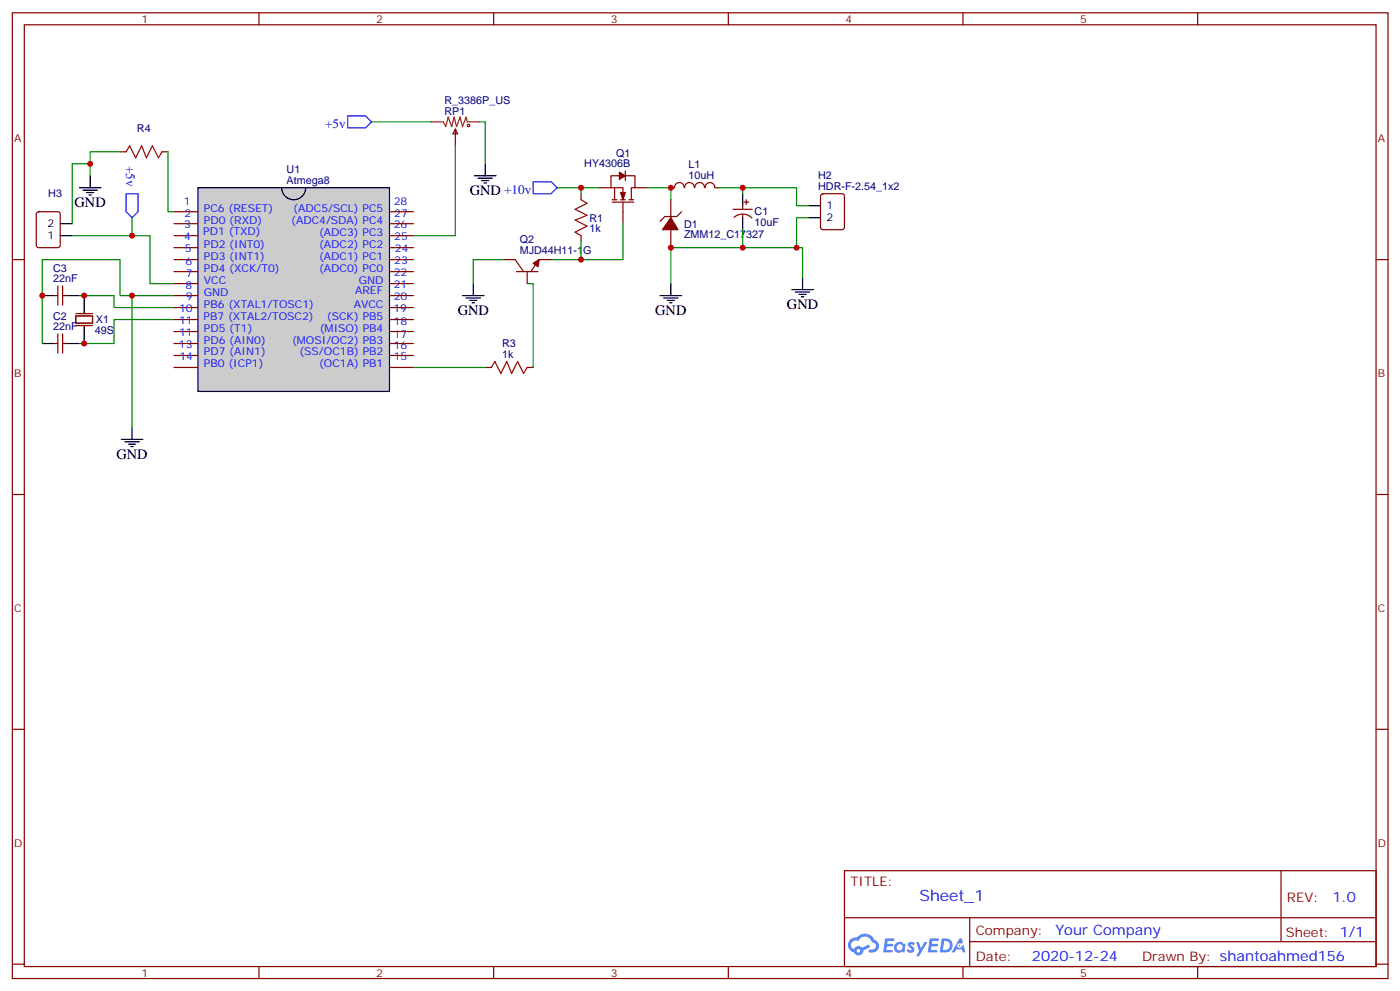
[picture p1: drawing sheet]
<svg xmlns="http://www.w3.org/2000/svg" width="413mm" height="292mm" viewBox="0 0 413 292" stroke-linecap="round" stroke-linejoin="round" font-family="sans-serif">
<g fill="none" stroke="#870000" stroke-width=".35">
<path d="M3.6 3.8h405.4v284.3h-405.4zM7.2 7.3h398.2v277.3h-398.2zM76.3 3.8v3.5M145.5 3.8v3.5M214.6 3.8v3.5M283.7 3.8v3.5M352.9 3.8v3.5M3.6 76.4h3.6M405.4 76.4h3.6M3.6 145.6h3.6M405.4 145.6h3.6M3.6 214.7h3.6"/>
<path d="M405.4 214.7h3.6M248.8 256.4h156.6v28.2h-156.6zM377.4 256.4v20.9M248.8 270.2h156.5M285.7 277.3h119.6M285.7 270.2v14.1M3.6 283.9h3.6M76.3 284.6v3.5M145.5 284.6v3.5M214.6 284.6v3.5M283.7 284.6v3.5M352.9 284.6v3.5"/>
<path d="M405.4 283.9h3.6"/>
</g>
<g fill="#5487ff">
<path d="M267.8 277.5a1.22 1.22 0 0 1 1.7 .3l-.4 .6a.47 .47 0 0 0-.3-.4 .47 .47 0 0 0-.5 .2l.2 .2a1.14 1.14 0 0 1 .7 1.7 1.14 1.14 0 0 1-1.9 0l-.2-.2 .5-.5 .7 .4a.29 .29 0 0 0 .4-.2 .29 .29 0 0 0-.3-.4 1.04 1.04 0 0 1-.6-1.7z"/>
<path d="M260.8 276.3h2.4l.3 .2-.1 .5h-1.9l-.1 .9h1.5l.4 .4-.4 .3h-1.6l-.2 1.1 1.8 .1 .1 .3-.1 .3h-2.7z"/>
<path d="M274 276.3h2.3l.3 .2-.1 .5h-1.8l-.1 .9h1.5l.3 .4-.4 .3h-1.6l-.1 1.1 1.7 .1 .2 .3-.2 .3h-2.6z"/>
<path d="M282.7 276.3h.7l.3 1.2-.6 .4a.69 .69 0 0 0-1 .2 .69 .69 0 0 0 .5 1 .69 .69 0 0 0 .8-.6l.5-.3 .6 2.2h-.8l-.2-.8h-1.8l-.5 .8h-.8z"/>
<path d="M269.9 277.4h.8l.6 1.8 1.1-1.8h.9l-2.6 4.2h-.8l.9-1.6z"/>
<path d="M277.5 276.3l-.6 4.1h1.3a2.11 2.11 0 0 0 2.5-2.1 2.11 2.11 0 0 0-2.5-2zM278.2 277a1.39 1.39 0 0 1 1.7 1.4 1.39 1.39 0 0 1-1.8 1.3h-.3z"/>
<path d="M263.8 277.9a1.54 1.54 0 0 0-.1 2.2 1.54 1.54 0 0 0 2.2 .1l.6 .2 .3-2.3-.2-.2h-.4a1.49 1.49 0 0 0-2.4 0zM264.1 278.9a.94 .94 0 0 1 1.8 0 .94 .94 0 0 1-1.8 0z"/>
<path d="M250.5 276.7a2.18 2.18 0 0 0 1.1 3.7 1.44 1.44 0 0 0 1.6 .9 1.44 1.44 0 0 0 1.2-1.5l2-1-.5-.7-1.9 .9a1.47 1.47 0 0 0-2.4 .5 1.39 1.39 0 0 1-.7-2 1.39 1.39 0 0 1 2-.4 2.12 2.12 0 0 1 2.2-1.3 2.12 2.12 0 0 1 1.9 1.7 1.14 1.14 0 0 1 1.1 1.4 1.14 1.14 0 0 1-1.7 .7 .43 .43 0 0 0-.5 .4 .43 .43 0 0 0 .4 .5 1.98 1.98 0 0 0 2.5-1.3 1.98 1.98 0 0 0-1.2-2.5 3.1 3.1 0 0 0-5.3-.7l-.9 .1zM252.4 280a.55 .55 0 0 1 1.1 0 .55 .55 0 0 1-1.1 0z"/>
<circle cx="282.7" cy="278.4" r=".26"/>
</g>
<g fill="none" stroke="#870000" stroke-width=".35">
<path d="M35.4 44.7h1.7M47.7 44.7h1.8M171.2 57v1.8M176.5 55.3h3.5M180.4 59.5h6.3M180.4 58.8h1.4M181.1 55.3v3.5M182.5 51.8h-2.5v3.5h3.6v3.5M182.8 58.8h1.5M183.6 59.5v6.4M184.3 51.8h2.8v3.5h-1.1v3.5M184.3 50.3v2.9"/>
<path d="M185.3 58.8h1.4M187.1 55.3h3.5M197.7 58.8v5.3M201.6 55.3a1.41 1.41 0 0 0-1.4-1.6 1.41 1.41 0 0 0-1.4 1.6h-1.1M201.8 55.3a1.41 1.41 0 0 1 1.4-1.6 1.41 1.41 0 0 1 1.4 1.6M204.7 55.3a1.41 1.41 0 0 1 1.4-1.6 1.41 1.41 0 0 1 1.4 1.6M207.8 55.3a1.41 1.41 0 0 1 1.4-1.5 1.41 1.41 0 0 1 1.4 1.5M210.7 55.3h1.1M219.2 59.5h1.4M219.9 58.8v1.4M242 57.3l.5-.3h5.6l.7 .5v9.4l-.4 .7h-5.9l-.7-.4v-9.5zM10.9 62.5l.5-.2h5.6l.7 .5v9.4l-.4 .7h-5.9l-.7-.4v-9.5z"/>
<path d="M148.3 76.4h3.5l2.5 3.6M152.2 80h6.3M155.3 80v3.5M162.4 76.4h-3.5l-2.5 3.6M171.2 69.4v1.8M197.7 67.6v5.3M200.8 62.3l-1.4 1.4h-3.5l-1.4 1.5M216 61.6h5.7M216.3 64a3.8 3.8 0 0 1 5.2 .2M218.8 60.6v1M218.8 63v1.1M143 108.2h1.7"/>
<path d="M155.3 108.2h1.8"/>
</g>
<g fill="#870000" stroke="#870000" stroke-width=".35">
<path d="M182.8 56.7h1.5l-.7 2.1z"/>
<path d="M182.5 50.7l1.8 1.1-1.8 1z"/>
<path d="M157.1 77.5l1.8-1.1-.4 2.2z"/>
<path d="M197.7 64.1l2.1 3.5h-4.6z"/>
</g>
<path d="M37.1 44.7l1.1-1.8 1.8 3.6 1.7-3.6 1.4 3.6 1.8-3.6 1.8 3.6 1-1.8M171.2 58.8l1.8 1.1-3.6 1.7 3.6 1.8-3.6 1.4 3.6 1.8-3.6 1.7 1.8 1.1M144.7 108.2l1.1-1.8 1.8 3.6 1.7-3.6 1.4 3.6 1.8-3.6 1.8 3.6 1-1.8" fill="none" stroke="#a10000" stroke-width=".35"/>
<g fill="none" stroke="#000" stroke-width=".35">
<path d="M23.4 55.3h6.3M24.4 56h4.3M25.5 56.7h2.1M26.2 57.4h.7M26.6 51.8v3.5M218.8 57v3.6M17.7 69.4h3.6M17.7 65.9h3.6M218.8 64.1v3.5M238.2 60.6h3.6M238.2 64.1h3.6M194.5 87h6.3"/>
<path d="M195.5 87.7h4.3M196.6 88.4h2.1M197.3 89.1h.7M197.7 83.5v3.5M35.7 129.4h6.4M36.8 130.1h4.2M37.9 130.8h2.1M38.6 131.5h.7M38.9 125.8v3.6"/>
</g>
<path d="M176.5 55.3h-5.3v1.7M190.6 55.3h7.1v3.5M211.8 55.3h7v1.7M218.8 55.3h15.9v5.3h3.5M171.2 71.2v5.2M183.6 65.9v10.5h-21.2M218.8 67.6v5.3h-21.1v10.6M238.2 64.1h-3.5v8.8h-15.9" fill="none" stroke="#008700" stroke-width=".35"/>
<path d="M58.3 55.3h56.5v60h-56.5z" fill="#ccc" stroke="#000" stroke-width=".35"/>
<g fill="none" stroke="#870000" stroke-width=".35">
<path d="M134.2 38l.7 1.4h-1.4zM134.2 38v4.9M51.3 62.3h7M51.3 65.9h7M51.3 69.4h7M51.3 72.9h7M51.3 76.4h7M51.3 80h7M114.8 62.3h7M114.8 65.9h7M114.8 69.4h7M114.8 72.9h7"/>
<path d="M114.8 76.4h7M114.8 80h7M16 87h1M17 84.2v5.7M17 98.3v5.7M18.5 87h1M18.5 84.2v5.7M18.5 98.3v5.7M51.3 83.5h7M51.3 87h7M51.3 90.6h7M51.3 94.1h7"/>
<path d="M51.3 97.6h7M114.8 83.5h7M114.8 87h7M114.8 90.6h7M114.8 94.1h7M114.8 97.6h7M16 101.1h1M18.5 101.1h1M51.3 104.7h7M51.3 108.2h7M51.3 101.1h7M114.8 104.7h7"/>
<path d="M114.8 108.2h7M114.8 101.1h7"/>
</g>
<g fill="none" stroke="#000" stroke-width=".35">
<path d="M83 55.3a3.5 3.5 0 0 0 3.5 3.5 3.5 3.5 0 0 0 3.6-3.5M139.8 51.8h6.4M140.9 52.5h4.2M141.9 53.2h2.1M142.6 53.9h.7M143 48.2v3.6M12.5 87h3.5M19.5 87h3.5M24.8 87v5.3M24.8 95.8v5.3M136.3 87h6.3M137.3 87.7h4.3"/>
<path d="M138.4 88.4h2.1M139.1 89.1h.7M139.5 83.5v3.5M233.3 85.3h6.3M234.4 86h4.2M235.4 86.7h2.1M236.1 87.4h.7M236.5 81.7v3.6M12.5 101.1h3.5M19.5 101.1h3.5"/>
</g>
<path d="M22.3 93h5v2.1h-5zM22.3 92.3h5M22.3 95.8h5" fill="none" stroke="#871200" stroke-width=".35"/>
<g fill="none" stroke="#008700" stroke-width=".35">
<path d="M109.5 35.9h17.6M141.2 35.9h1.8v12.3M26.6 48.2h-5.3v17.7M35.4 44.7h-8.8v7.1M49.5 44.7v17.6h1.8M134.2 42.9v26.5h-12.4M164.1 55.3h7.1M21.3 69.4h22.9v14.1h7.1M38.9 64.1v5.3M148.3 76.4h-8.8v7.1M234.7 72.9h1.8v8.8M23 87h10.6v3.6h17.7"/>
<path d="M38.9 87v38.8M51.3 94.1h-17.7v7h-10.6M51.3 87h-15.9v-10.6h-22.9v24.7M155.3 83.5h1.8v24.7M121.8 108.2h21.2"/>
</g>
<circle cx="138" cy="36.9" r=".35" fill="none" stroke="#a10000" stroke-width=".35"/>
<path d="M127.1 35.9h3.5l.7 1.4 .7-2.8 1.1 2.8 .7-2.8 .7 2.8 1.1-2.8 .7 2.8 1-2.8 .4 1.4h3.5" fill="none" stroke="#8c2424" stroke-width=".35"/>
<path d="M102.4 34.1h5.3l1.8 1.8-1.8 1.7h-5.3zM37.1 57h3.6v5.3l-1.8 1.8-1.8-1.8zM157.1 53.5h5.3l1.7 1.8-1.7 1.7h-5.3z" fill="none" stroke="#00f" stroke-width=".35"/>
<g fill="#c00">
<circle cx="197.7" cy="55.3" r=".88"/>
<circle cx="171.2" cy="76.4" r=".88"/>
<circle cx="197.7" cy="72.9" r=".88"/>
<circle cx="218.8" cy="55.3" r=".88"/>
<circle cx="218.8" cy="72.9" r=".88"/>
<circle cx="24.8" cy="87" r=".88"/>
<circle cx="24.8" cy="101.1" r=".88"/>
<circle cx="12.5" cy="87" r=".88"/>
<circle cx="38.9" cy="87" r=".88"/>
<circle cx="26.6" cy="48.2" r=".88"/>
<circle cx="171.2" cy="55.3" r=".88"/>
<circle cx="234.7" cy="72.9" r=".88"/>
<circle cx="38.9" cy="69.4" r=".88"/>
</g>
<text font-size="4.6" fill="#00f" x="270.9" y="265.4">Sheet_1</text>
<g font-size="4.2">
<text x="138.4" y="57.4">GND +10v</text>
<text x="22" y="60.9">GND</text>
<text x="134.9" y="92.7">GND</text>
<text x="193.1" y="92.7">GND</text>
<text x="231.9" y="90.9">GND</text>
<text x="34.3" y="135">GND</text>
</g>
<g font-size="4.2" fill="#00f">
<text x="392.6" y="265.6">1.0</text>
<text x="311" y="275.2">Your Company</text>
<text x="304.1" y="283">2020-12-24</text>
</g>
<g font-size="3.9" fill="#00f">
<text x="95.8" y="37.6">+5v</text>
<text x="37.1" y="48.7" transform="rotate(90 37.1 48.7)">+5v</text>
</g>
<g font-size="3.9" fill="#800">
<text x="250.6" y="260.9">TITLE:</text>
<text x="379.2" y="265.6">REV:</text>
<text x="287.5" y="275.1">Company:</text>
<text x="378.9" y="275.8">Sheet: 1/1</text>
<text x="287.5" y="282.8">Date:</text>
<text x="336.5" y="282.9">Drawn By: shantoahmed156</text>
</g>
<g font-size="3.2" fill="#800">
<text x="41.7" y="6.8">1</text>
<text x="110.9" y="6.8">2</text>
<text x="180" y="6.8">3</text>
<text x="249.2" y="6.8">4</text>
<text x="318.3" y="6.8">5</text>
<text x="4.2" y="41.9">A</text>
<text x="406" y="41.9">A</text>
<text x="4.2" y="111">B</text>
<text x="406" y="111">B</text>
<text x="4.2" y="180.2">C</text>
<text x="406" y="180.2">C</text>
<text x="4.2" y="249.3">D</text>
<text x="406" y="249.3">D</text>
<text x="41.7" y="287.6">1</text>
<text x="110.9" y="287.6">2</text>
<text x="180" y="287.6">3</text>
<text x="249.2" y="287.6">4</text>
<text x="318.3" y="287.6">5</text>
</g>
<g font-size="3.2" fill="#000080">
<text x="131" y="33.9">RP1</text>
<text x="131" y="30.8">R_3386P_US</text>
<text x="40.3" y="38.8">R4</text>
<text x="181.5" y="46.1">Q1</text>
<text x="84.4" y="51">U1</text>
<text x="172.2" y="49.3">HY4306B</text>
<text x="202.8" y="49.6">L1</text>
<text x="202.8" y="52.7">10uH</text>
<text x="241.1" y="52.8">H2</text>
<text x="14.2" y="58.1">H3</text>
<text x="84.4" y="54.2">Atmega8</text>
<text x="241.1" y="56">HDR-F-2.54_1x2</text>
<text x="173.7" y="65.2">R1</text>
<text x="222.4" y="63.4">C1</text>
<text x="153.1" y="71.5">Q2</text>
<text x="173.7" y="68.4">1k</text>
<text x="201.5" y="70.2">ZMM12_C17327</text>
<text x="201.5" y="67">D1</text>
<text x="222.4" y="66.7">10uF</text>
<text x="153.1" y="74.7">MJD44H11-1G</text>
<text x="15.6" y="83.1">22nF</text>
<text x="15.6" y="80">C3</text>
<text x="15.6" y="94.1">C2</text>
<text x="28.2" y="95.2">X1</text>
<text x="15.6" y="97.3">22nF</text>
<text x="28" y="98.4">49S</text>
<text x="147.9" y="105.4">1k</text>
<text x="147.9" y="102.3">R3</text>
</g>
<g font-size="3.2" fill="#00f">
<text x="54.2" y="60.2">1</text>
<text x="54.4" y="63.7">2</text>
<text x="60.1" y="62.3">PC6 (RESET)</text>
<text x="60.1" y="65.9">PD0 (RXD)</text>
<text x="85.8" y="65.9">(ADC4/SDA) PC4</text>
<text x="86.4" y="62.3">(ADC5/SCL) PC5</text>
<text x="116" y="60.2">28</text>
<text x="116.2" y="63.9">27</text>
<text x="54.3" y="67.1">3</text>
<text x="54.3" y="70.8">4</text>
<text x="59.9" y="69.2">PD1 (TXD)</text>
<text x="94" y="69.4">(ADC3) PC3</text>
<text x="116" y="67.1">26</text>
<text x="116.2" y="70.8">25</text>
<text x="54.4" y="74.2">5</text>
<text x="54.6" y="77.9">6</text>
<text x="60.1" y="72.9">PD2 (INT0)</text>
<text x="60.1" y="76.4">PD3 (INT1)</text>
<text x="94" y="76.4">(ADC1) PC1</text>
<text x="94" y="72.9">(ADC2) PC2</text>
<text x="116.2" y="77.9">23</text>
<text x="116.3" y="74.2">24</text>
<text x="54.7" y="81.7">7</text>
<text x="60.1" y="80">PD4 (XCK/T0)</text>
<text x="60.1" y="83.5">VCC</text>
<text x="94" y="80">(ADC0) PC0</text>
<text x="105.7" y="83.5">GND</text>
<text x="116" y="81.2">22</text>
<text x="54.6" y="85">8</text>
<text x="54.8" y="88.3">9</text>
<text x="60.1" y="87">GND</text>
<text x="104.6" y="86.7">AREF</text>
<text x="116" y="88.4">20</text>
<text x="116" y="84.9">21</text>
<text x="52.8" y="92">10</text>
<text x="52.8" y="95.4">11</text>
<text x="60" y="94.1">PB7 (XTAL2/TOSC2)</text>
<text x="60.1" y="90.6">PB6 (XTAL1/TOSC1)</text>
<text x="96.3" y="94.1">(SCK) PB5</text>
<text x="104.2" y="90.6">AVCC</text>
<text x="115.9" y="91.9">19</text>
<text x="116" y="95.6">18</text>
<text x="52.8" y="98.9">11</text>
<text x="60.1" y="97.6">PD5 (T1)</text>
<text x="60.1" y="101.1">PD6 (AIN0)</text>
<text x="86" y="101.1">(MOSI/OC2) PB3</text>
<text x="94.2" y="97.6">(MISO) PB4</text>
<text x="116" y="99.4">17</text>
<text x="52.7" y="102.4">13</text>
<text x="52.9" y="106">14</text>
<text x="60.1" y="104.7">PD7 (AIN1)</text>
<text x="88.2" y="104.5">(SS/OC1B) PB2</text>
<text x="116" y="106">15</text>
<text x="116" y="102.7">16</text>
<text x="60.1" y="108.2">PB0 (ICP1)</text>
<text x="94" y="108.2">(OC1A) PB1</text>
</g>
<g font-size="3.2">
<text x="243.5" y="61.6">1</text>
<text x="243.5" y="65.2">2</text>
<text x="14" y="70.4">1</text>
<text x="14" y="66.9">2</text>
</g>
</svg>
